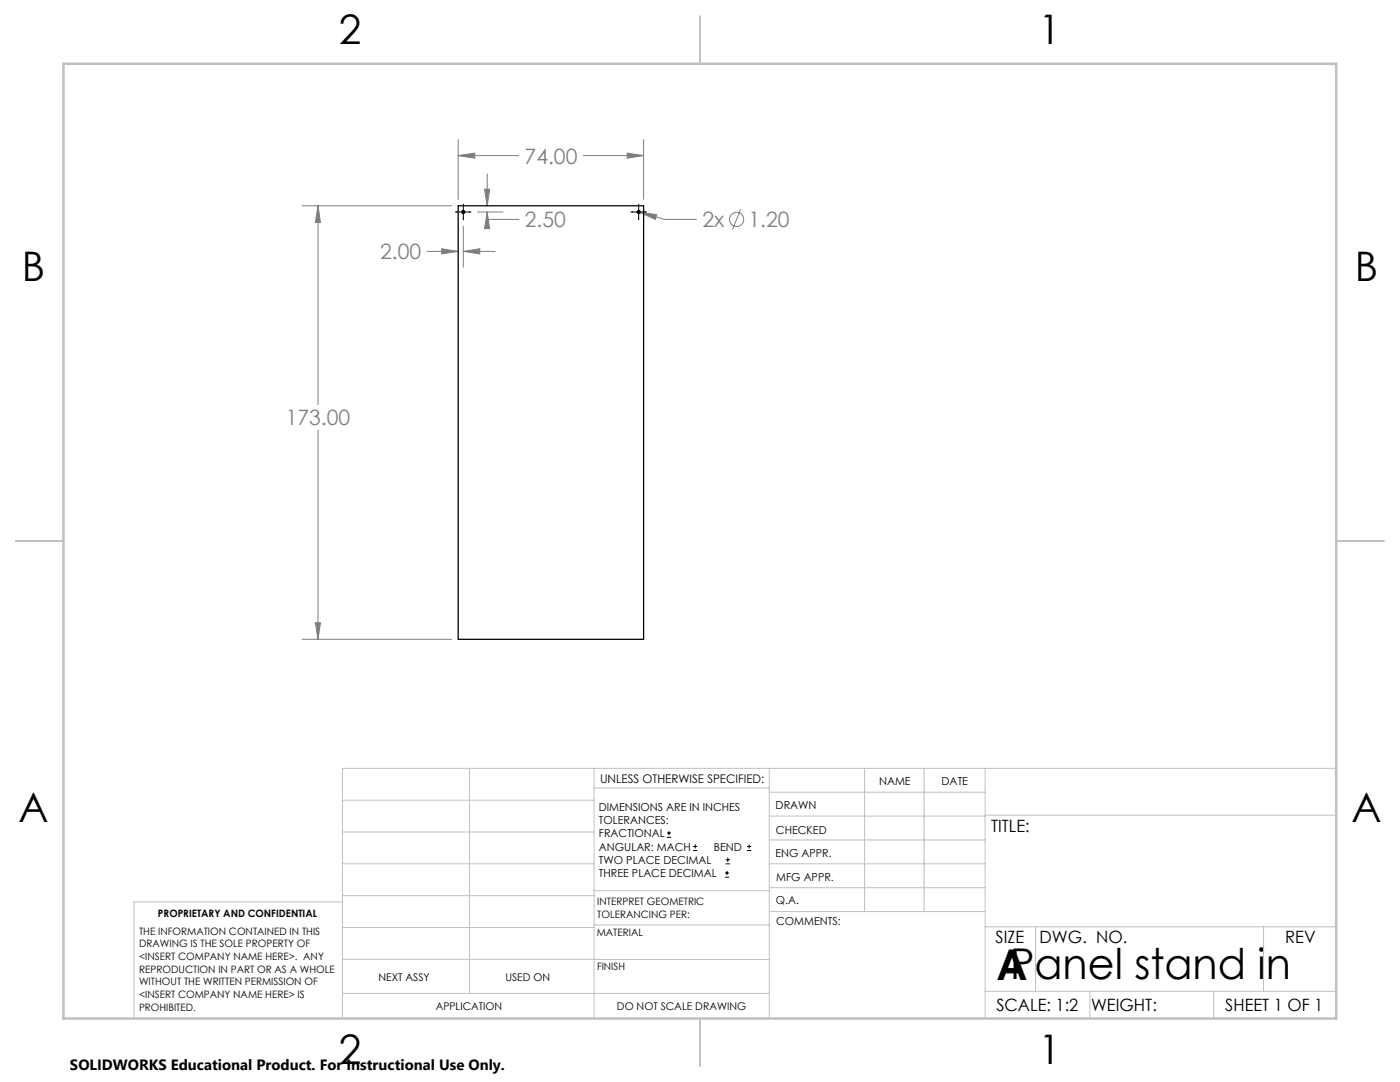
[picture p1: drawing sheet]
<svg xmlns="http://www.w3.org/2000/svg" width="279mm" height="216mm" viewBox="0 0 279 216" stroke-linecap="round" stroke-linejoin="round" font-family="sans-serif">
<g fill="none" stroke="#808080" stroke-width=".2">
<path d="M91.4 31l3.4-.4v1zM91.4 27.9v11.9M91.4 31h12.1M96.7 37.7h1l-.5 3.4zM97.2 34.7v6.4M116.4 31h12M125.2 30.6l3.2 .4-3.2 .6zM128.4 27.9v11.9M60.3 41.1h29.9M63.5 41.1l.5 3.3h-1.1zM63.5 41.1v39.7M85.2 50.2h6.2"/>
<path d="M88.2 49.6l3.2 .6-3.2 .5zM92.5 50.2l3.2-.6v1.1zM92.5 45.2v8.1M92.5 50.2h6.3M95.3 42.3h5.1M97.2 42.3l.5 3.3h-1zM97.2 42.3v1.5h6.4M127.7 42.4l3.4 .4-.3 1zM127.7 42.4l4.9 1.4h6.4M147.8 41.8l-1.6 4M63.5 85.8v41.8M60.3 127.6h29.9"/>
<path d="M62.9 124.2h1.1l-.5 3.4z"/>
<circle cx="147" cy="43.8" r="1.41"/>
</g>
<g fill="none" stroke="#000" stroke-width=".2">
<path d="M90.9 42.3h3.1M92.5 40.7v3.2M125.9 42.3h3.1M127.5 40.7v3.2M133.1 167.1h.8M133.1 166.2h.8M133.5 165.8v.9M138.3 169.7h.8M138.3 168.9h.8M138.7 168.5v.8M144.7 175h.8M144.7 174.2h.8"/>
<path d="M144.8 172.4h.9M144.8 171.6h.9M145.1 173.8v.8M145.2 171.1v.9M149.1 169.7h.8M149.1 168.9h.8M149.5 168.5v.8"/>
</g>
<g fill="none" stroke="#c0c0c0" stroke-width=".2">
<path d="M68.3 159.7h50.3M93.7 153.3v44.9M118.6 153.3v49.9M118.6 157.2h34.9M153.5 153.3v49.9M153.5 158.1h43.1M172.5 153.3v28.6M184.4 153.3v28.6M196.6 153.3v49.9M266.7 153.3h-198.4v49.9M68.3 178.7h50.3M68.3 172.4h50.3"/>
<path d="M68.3 166h50.3M68.3 180h-41.6v23.2M118.6 177.7h35M153.5 167.6h43.1M153.5 162.8h43.1M153.5 172.4h43.1M153.5 177.1h43.1M196.6 162.7h70.1M68.3 198.2h85.2M68.3 191.4l85.2 .1M68.3 185.1h50.3M118.6 184.6h35"/>
<path d="M153.6 181.9h43M196.6 197.8h70.1M196.6 184.9h70.1M206.7 184.9v12.9M217.5 197.8v5.4M242.2 197.8v5.4M252.2 184.9v12.9"/>
</g>
<path d="M139.7 3.2v9.5M3.1 107.9h9.6M266.7 107.9h9.5M139.7 203.2v9.6" fill="none" stroke="#c0c0c0" stroke-width=".25"/>
<path d="M12.7 12.7h254v190.5h-254z" fill="none" stroke="#c0c0c0" stroke-width=".5"/>
<path d="M63.5 41.1l.5 3.3h-1.1zM62.9 124.2h1.1l-.5 3.4zM125.2 30.6l3.2 .4-3.2 .6zM91.4 31l3.4-.4v1zM92.5 50.2l3.2-.6v1.1zM88.2 49.6l3.2 .6-3.2 .5zM97.2 42.3l.5 3.3h-1zM96.7 37.7h1l-.5 3.4zM127.7 42.4l3.1 1.4 .3-1z" fill="#808080"/>
<g fill="none" stroke="#000" stroke-width=".25">
<path d="M91.4 41.1h37v86.5h-37z"/>
<circle cx="92.5" cy="42.3" r=".3"/>
<circle cx="127.5" cy="42.3" r=".3"/>
</g>
<text font-size="8.5" x="198.9" y="195.5">APanel stand in</text>
<g font-size="8.1">
<text x="67.6" y="8.9">2</text>
<text x="207.3" y="8.9">1</text>
<text x="4.4" y="56.2">B</text>
<text x="270.4" y="56.2">B</text>
<text x="3.7" y="164.1">A</text>
<text x="269.7" y="164.1">A</text>
<text x="67.6" y="212.4">2</text>
<text x="207.3" y="212.4">1</text>
</g>
<g font-size="4.2" fill="#808080">
<text x="104.7" y="32.6">74.00</text>
<text x="104.8" y="45.3">2.50</text>
<text x="140.2" y="45.3">2x</text>
<text x="149.4" y="45.3">1.20</text>
<text x="75.8" y="51.7">2.00</text>
<text x="57" y="84.9">173.00</text>
</g>
<g font-size="3.4">
<text x="197.8" y="166">TITLE:</text>
<text x="198.7" y="188.1">SIZE</text>
<text x="207.5" y="188.1">DWG. NO.</text>
<text x="256.5" y="188.2">REV</text>
<text x="198.8" y="201.7">SCALE: 1:2</text>
<text x="217.7" y="201.8">WEIGHT:</text>
<text x="244.5" y="201.7">SHEET 1 OF 1</text>
</g>
<text font-size="3" x="14" y="213.5">SOLIDWORKS Educational Product. For Instructional Use Only.</text>
<text font-size="2.4" x="119.8" y="156.2">UNLESS OTHERWISE SPECIFIED:</text>
<g font-size="2.2">
<text x="119.5" y="161.8">DIMENSIONS ARE IN INCHES</text>
<text x="154.8" y="161.4">DRAWN</text>
<text x="175.4" y="156.6">NAME</text>
<text x="187.9" y="156.7">DATE</text>
<text x="119.5" y="164.4">TOLERANCES:</text>
<text x="119.5" y="167.1">FRACTIONAL</text>
<text x="154.9" y="166.3">CHECKED</text>
<text x="119.5" y="169.7">ANGULAR: MACH</text>
<text x="119.5" y="172.4">TWO PLACE DECIMAL</text>
<text x="142.5" y="169.7">BEND</text>
<text x="154.8" y="171">ENG APPR.</text>
<text x="119.5" y="175">THREE PLACE DECIMAL</text>
<text x="154.9" y="175.7">MFG APPR.</text>
<text x="154.9" y="180.4">Q.A.</text>
<text x="154.9" y="184.6">COMMENTS:</text>
</g>
<g font-size="2.1">
<text x="75.5" y="195.7">NEXT ASSY</text>
<text x="100.9" y="195.7">USED ON</text>
<text x="86.9" y="201.5">APPLICATION</text>
<text x="123.1" y="201.6">DO NOT SCALE DRAWING</text>
</g>
<g font-size="2">
<text x="31.5" y="182.9">PROPRIETARY AND CONFIDENTIAL</text>
<text x="119.2" y="180.6">INTERPRET GEOMETRIC</text>
<text x="119.2" y="183.1">TOLERANCING PER:</text>
<text x="27.8" y="186.5">THE INFORMATION CONTAINED IN THIS</text>
<text x="27.8" y="189">DRAWING IS THE SOLE PROPERTY OF</text>
<text x="27.8" y="191.6">&lt;INSERT COMPANY NAME HERE&gt;. ANY</text>
<text x="119.1" y="186.7">MATERIAL</text>
<text x="27.8" y="194.1">REPRODUCTION IN PART OR AS A WHOLE</text>
<text x="27.8" y="196.6">WITHOUT THE WRITTEN PERMISSION OF</text>
<text x="119.1" y="193.5">FINISH</text>
<text x="27.8" y="199.1">&lt;INSERT COMPANY NAME HERE&gt; IS</text>
<text x="27.8" y="201.7">PROHIBITED.</text>
</g>
</svg>
